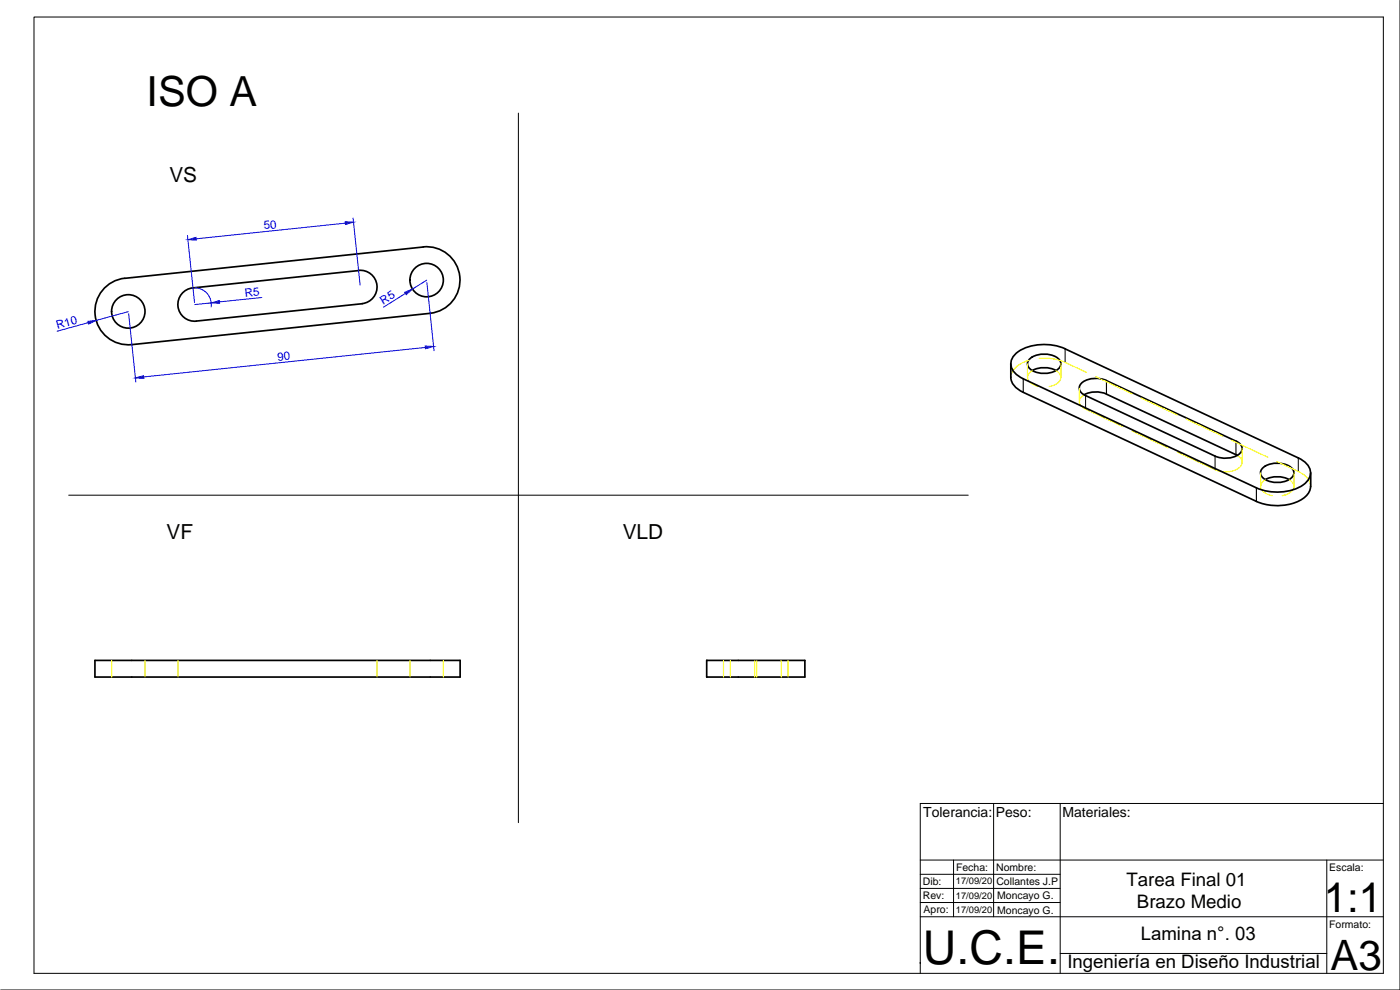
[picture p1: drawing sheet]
<svg xmlns="http://www.w3.org/2000/svg" width="420mm" height="297mm" viewBox="0 0 420 297" stroke-linecap="round" stroke-linejoin="round" font-family="sans-serif">
<!-- layer: MD_Visible -->
<g fill="none" stroke="#000" stroke-width=".51">
<path d="M127 74.1a10 10 0 0 1 11 8.9 10 10 0 0 1-8.9 11M127 74.1l-89.5 9.4a10 10 0 0 0-9 11 10 10 0 0 0 11 8.9l89.6-9.4M107.6 81.1a5 5 0 0 1 5.5 4.5 5 5 0 0 1-4.4 5.5M107.7 81.2l-49.8 5.2a5 5 0 0 0-4.5 5.5 5 5 0 0 0 5.5 4.5l49.8-5.3M303.4 109.2v4a5.4 5.4 0 0 0 3.7 4.5l70 32.7M309.2 107.5a7.1 7.1 0 0 1 8.8 .6 2.11 2.11 0 0 1-1.1 3.1 7.2 7.2 0 0 1-8.2-1 1.9 1.9 0 0 1 .5-2.7zM309.8 111.2a7.8 7.8 0 0 1 7.1 0M324.5 115.1a7.3 7.3 0 0 1 7.6-.9l38.8 18.1a2.28 2.28 0 0 1 1.9 2.2 2.28 2.28 0 0 1-1.8 2.3 8 8 0 0 1-6.3 0l-38.9-18.1a2.24 2.24 0 0 1-1.3-3.6zM325.4 118.4a7.9 7.9 0 0 1 6.7-.2l39.2 18.4M377 146.4a15.5 15.5 0 0 0 14.1-.9 4.2 4.2 0 0 0 2.2-3.9 4.2 4.2 0 0 0-2.6-3.6l-71-33.3a15.5 15.5 0 0 0-14.1 .8 4.2 4.2 0 0 0-2.2 3.9 4.2 4.2 0 0 0 2.6 3.6l71.1 33.4M379.1 140.3a7.1 7.1 0 0 1 8.9 .5 2.11 2.11 0 0 1-1.1 3.1 7.2 7.2 0 0 1-8.2-.9 1.9 1.9 0 0 1 .4-2.7zM379.8 143.9a7.8 7.8 0 0 1 7.1 0"/>
<path d="M393.3 145.9a5.9 5.9 0 0 1-4.6 4.9 16.2 16.2 0 0 1-11.7-.4M393.4 141.9v4.1M28.5 198.1h109.6v5h-109.6zM212.1 198.1h29.5v5h-29.5z"/>
<circle cx="38.5" cy="93.4" r="5"/>
<circle cx="128" cy="84" r="5"/>
</g>
<!-- layer: MD_Oculto -->
<g fill="none" stroke="#ff0" stroke-width=".34">
<path d="M308.4 109.2v4M308.9 108.1a6.6 6.6 0 0 0-5.5 5.1M309.8 111.2a2.19 2.19 0 0 0-1.4 2.2 2.19 2.19 0 0 0 1.6 2l1.9 .6M311.8 107.6h3.4l2.3 .4 2.2 .7 6.4 3M316.9 111.2a2.18 2.18 0 0 1 1.5 2.2 2.18 2.18 0 0 1-1.7 2l-1.9 .6M318.4 109.2v4M323.9 116.4v4.1M325.4 118.5a2.22 2.22 0 0 0-1.5 2.3 2.22 2.22 0 0 0 1.9 2l11.3 5.2M328.8 113l10.9 5.1M342.4 119.4l10.9 5.1M339.8 129.3l10.8 5.1M353.4 135.7l11.3 5.2a7.2 7.2 0 0 0 7.6-.9 2.08 2.08 0 0 0-1-3.4"/>
<path d="M356 125.8l10.9 5M369.6 132.1l10.9 5.1M372.8 134.6v4.1M383.2 138.5l6.4 3a5.7 5.7 0 0 1 3.8 4.5M378.3 141.9v4.1M379.8 143.9a2.18 2.18 0 0 0-1.5 2.2 2.18 2.18 0 0 0 1.7 2l1.8 .6M386.9 143.9a2.19 2.19 0 0 1 1.4 2.2 2.19 2.19 0 0 1-1.6 2l-1.9 .6M388.4 141.9v4.1M33.5 198.1v5M43.5 198.1v5M53.4 198.1v5M113.2 198.1v5"/>
<path d="M123.1 198.1v5M133.1 198.1v5M217.1 198.1v5M219.2 198.1v5M226.5 198.1v5M227.1 198.1v5M234.4 198.1v5M236.5 198.1v5"/>
</g>
<!-- layer: MD_Visible fina -->
<path d="M307.1 113.7v4M332.1 114.2v4.1M370.9 132.4v4M377.1 146.4v4" fill="none" stroke="#000" stroke-width=".34"/>
<!-- layer: MD_Oculta fina -->
<path d="M319.7 104.7v4M325.8 118.7v4.1M364.7 136.8v4.1M389.6 137.4v4.1" fill="none" stroke="#000" stroke-width=".3"/>
<!-- layer: 0 -->
<g fill="none" stroke="#000" stroke-width=".3">
<path d="M10.2 5.1h405v286.9h-405zM420.2 .1v296.9h-420M155.6 33.9v212.9M20.6 148.6h270M276.2 258h139M286.2 258v17.1M298.2 241.1v34M318.2 241.1v50.9M398.2 258v34M415.2 241.1h-139v50.9M276.2 275.1h139M276.2 270.8h42"/>
<path d="M276.2 266.6h42M276.2 262.3h42M276.2 289.1h.1M318.2 286.1h80"/>
</g>
<!-- layer: Cotas -->
<g fill="none" stroke="#00d" stroke-width=".3">
<path d="M56.3 70.7l2.1 20M103.6 67l-44.7 4.7M106 65.4l2.1 20.1M26.5 96.8l-9.4 2.6M38.5 93.5l-9.6 2.6M38.6 94.1l2.2 20.5M58.5 86.3a5 5 0 0 1 4.9 5.8M63.4 90.9l-5 .5M78.6 89.3l-12.7 1.3M121.7 88l-6.6 4.2M128.1 84.1l-4.3 2.6M128.1 84.7l2.2 20.5"/>
<path d="M127.6 104.3l-84.5 8.8"/>
</g>
<g fill="#00d" stroke="#00d" stroke-width=".3">
<path d="M40.6 113.4l2.5-.7 .1 .8z"/>
<path d="M127.6 103.8l2.5 .2-2.4 .6z"/>
<path d="M103.6 66.5l2.5 .2-2.4 .6z"/>
<path d="M56.4 71.9l2.4-.7 .1 .8z"/>
<path d="M26.4 96.4l2.5-.3-2.3 1.1z"/>
<path d="M121.5 87.7l2.3-1-1.9 1.7z"/>
<path d="M63.4 90.9l2.4-.7 .1 .8z"/>
</g>
<text font-size="14" x="277" y="289.2">U.C.E.</text>
<g font-size="12.6">
<text x="397.3" y="273.7">1:1</text>
<text x="399.3" y="290.9">A3</text>
</g>
<text font-size="12.5" x="44" y="31.8">ISO A</text>
<g font-size="6.2">
<text x="50.8" y="54.5">VS</text>
<text x="50" y="161.8">VF</text>
<text x="186.9" y="161.7">VLD</text>
</g>
<g font-size="5.6">
<text x="338.1" y="265.8">Tarea Final 01</text>
<text x="341.2" y="272.5">Brazo Medio</text>
<text x="342.3" y="282">Lamina n°. 03</text>
<text x="320.3" y="290.5">Ingeniería en Diseño Industrial</text>
</g>
<g font-size="4.2">
<text x="277.1" y="245.1">Tolerancia:</text>
<text x="298.9" y="245.1">Peso:</text>
<text x="318.9" y="245.1">Materiales:</text>
</g>
<g font-size="3.5" fill="#00d">
<text x="79.2" y="68.8" transform="rotate(-6 79.2 68.8)">50</text>
<text x="73.6" y="89.1" transform="rotate(-6 73.6 89.1)">R5</text>
<text x="115" y="91.4" transform="rotate(-32 115 91.4)">R5</text>
<text x="17.3" y="98.7" transform="rotate(-16 17.3 98.7)">R10</text>
<text x="83.4" y="108.2" transform="rotate(-6 83.4 108.2)">90</text>
</g>
<g font-size="3.1">
<text x="286.9" y="261.3">Fecha:</text>
<text x="299" y="261.3">Nombre:</text>
<text x="398.9" y="261.3">Escala:</text>
<text x="276.9" y="265.5">Dib:</text>
<text x="276.9" y="269.8">Rev:</text>
<text x="299" y="265.6">Collantes J.P</text>
<text x="299.3" y="269.9">Moncayo G.</text>
<text x="277.2" y="274.1">Apro:</text>
<text x="299.3" y="274.1">Moncayo G.</text>
<text x="398.9" y="278.3">Formato:</text>
</g>
<g font-size="2.8">
<text x="286.9" y="269.6">17/09/20</text>
<text x="286.9" y="265.3">17/09/20</text>
<text x="286.9" y="273.8">17/09/20</text>
</g>
</svg>
